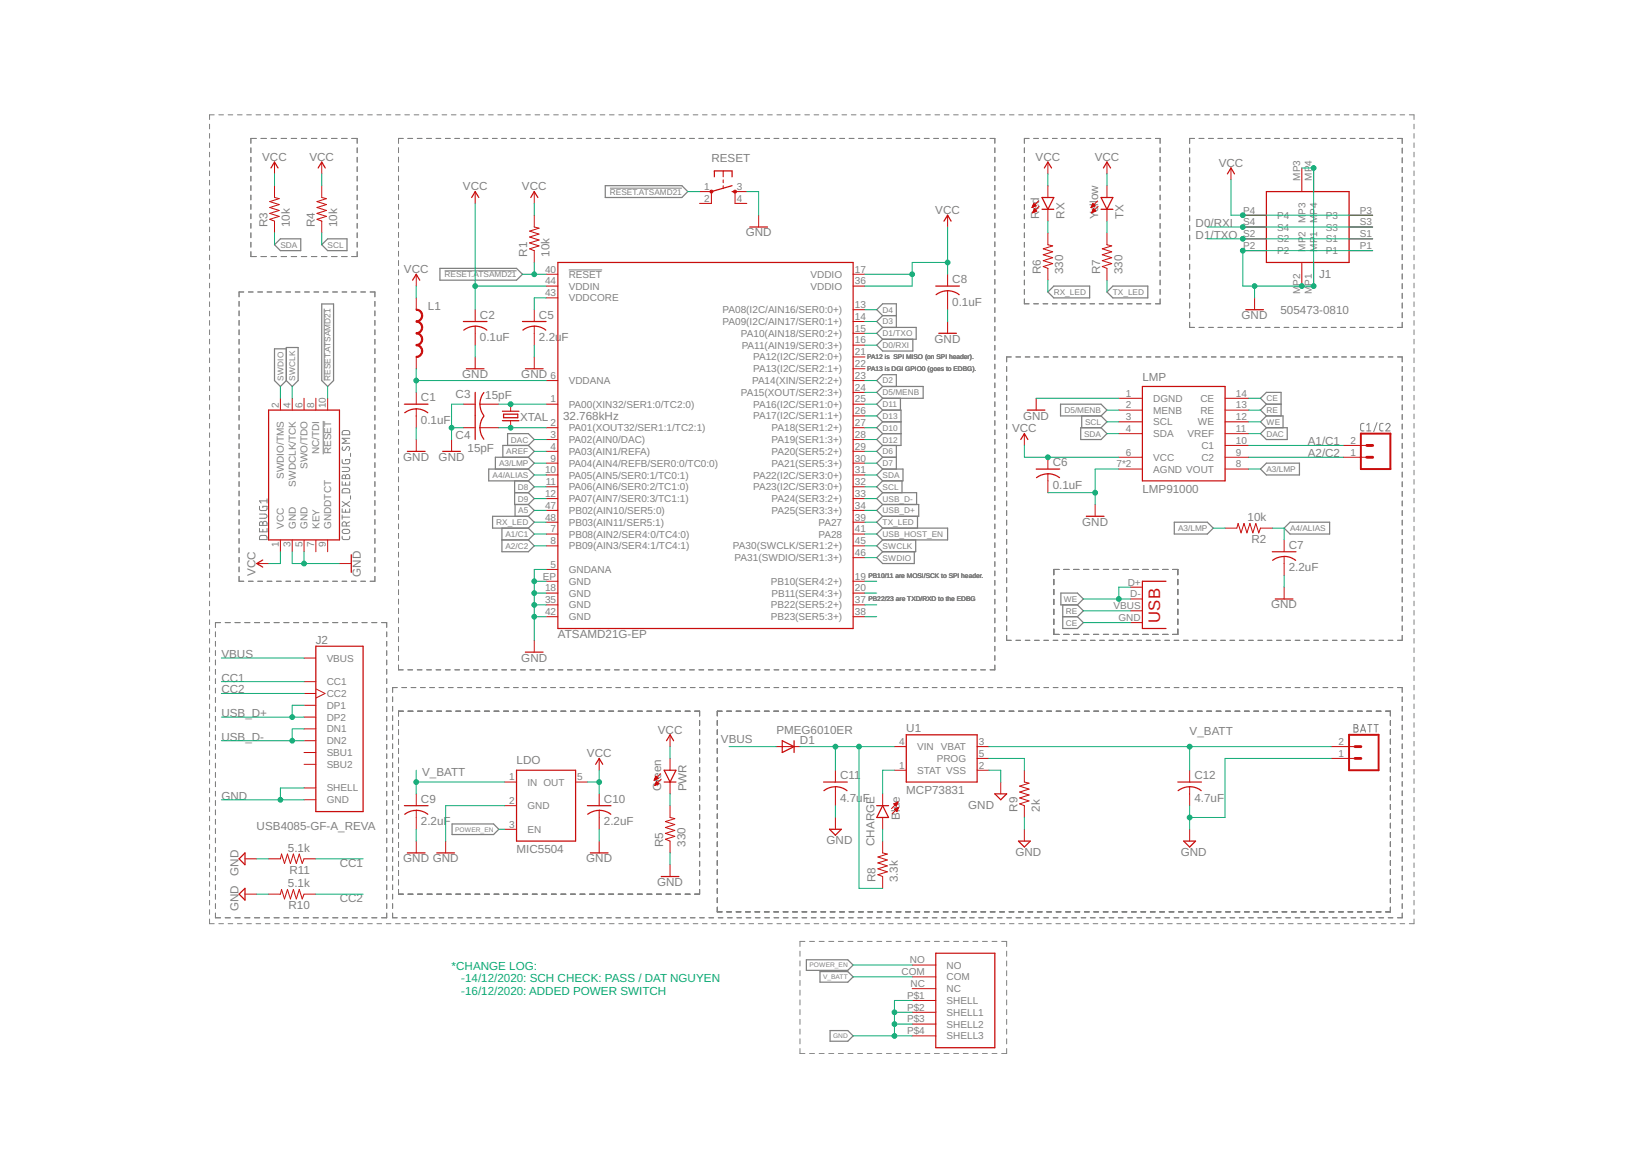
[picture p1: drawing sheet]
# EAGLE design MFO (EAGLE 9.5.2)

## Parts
ARDUINO  ATSAMD21G-EP  [QFN-48]
BATT  CONN_02  [1X02]
C1  0.1uF  C-USC0603  [C0603]
C1/C2  CONN_02  [1X02]
C2  0.1uF  C-USC0603  [C0603]
C3  15pF  C-USC0603  [C0603]
C4  15pF  C-USC0603  [C0603]
C5  2.2uF  C-USC0603  [C0603]
C6  0.1uF  C-USC0603  [C0603]
C7  2.2uF  C-USC0603  [C0603]
C8  0.1uF  C-USC0603  [C0603]
C9  2.2uF  C-USC0603  [C0603]
C10  2.2uF  C-USC0603  [C0603]
C11  4.7uF  C-USC0603  [C0603]
C12  4.7uF  C-USC0603  [C0603]
CHARGE  Blue  LEDCHIP-LED0805  [CHIP-LED0805]
D1  PMEG6010ER  DIODE_DIODE-SOD123  [DIODE_SOD123]
DEBUG1  CORTEX_DEBUG_SMD  [SAMTECH_FTSH-105-01]
J1  505473-0810  [5054730810]
J2  USB4085-GF-A_REVA  [GCT_USB4085-GF-A_REVA]
L1  FB - 30Ohm  INDUCTOR0603  [L0603]
LDO  MIC5504  [SOT23-5]
LMP  LMP91000  [WSON-14]
PWR  Green  LEDCHIP-LED0805  [CHIP-LED0805]
R1  10k  R-US_R0603  [R0603]
R2  10k  R-US_R0603  [R0603]
R3  10k  R-US_R0603  [R0603]
R4  10k  R-US_R0603  [R0603]
R5  330  R-US_R0603  [R0603]
R6  330  R-US_R0603  [R0603]
R7  330  R-US_R0603  [R0603]
R8  3.3k  R-US_R0603  [R0603]
R9  2k  R-US_R0603  [R0603]
R10  5.1k  R-US_R0603  [R0603]
R11  5.1k  R-US_R0603  [R0603]
RESET  SPST-PTS830GG140  [BUTTON-GULLWING]
RX  Red  LEDCHIP-LED0805  [CHIP-LED0805]
TX  Yellow  LEDCHIP-LED0805  [CHIP-LED0805]
U1  MCP73831  MCP73831SMD  [SOT23-5]
U$1  MSK-12C02SMD  [MSK-12C02SMD]
X1  USB-A-H  [USB-A-H]
XTAL  32.768kHz  CRYSTALECS-.327-12.5-1210-TR  [2-SMD.NOLEAD.1.2MMTO1.0MM]

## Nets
!RESET.ATSAMD21: ARDUINO.40(!RESET!) DEBUG1.10(!RESET) R1.1 RESET.1
A1/C1: ARDUINO.7(PB08(AIN2/SER4:0/TC4:0)) C1/C2.2 LMP.10(C1)
A2/C2: ARDUINO.8(PB09(AIN3/SER4:1/TC4:1)) C1/C2.1 LMP.9(C2)
A3/LMP: ARDUINO.9(PA04(AIN4/REFB/SER0:0/TC0:0)) LMP.8(VOUT) R2.2
A4/ALIAS: ARDUINO.10(PA05(AIN5/SER0:1/TC0:1)) C7.1 R2.1
A5: ARDUINO.47(PB02(AIN10/SER5:0))
AREF: ARDUINO.4(PA03(AIN1/REFA))
CC1: J2.A5(CC1) R11.1
CC2: J2.B5(CC2) R10.1
CE: LMP.14(CE) X1.GND
D0/RXI: ARDUINO.16(PA11(AIN19/SER0:3+)) J1.S3 J1.S4
D1/TXO: ARDUINO.15(PA10(AIN18/SER0:2+)) J1.S1 J1.S2
D2: ARDUINO.23(PA14(XIN/SER2:2+))
D3: ARDUINO.14(PA09(I2C/AIN17/SER0:1+))
D4: ARDUINO.13(PA08(I2C/AIN16/SER0:0+))
D5/MENB: ARDUINO.24(PA15(XOUT/SER2:3+)) LMP.2(MENB)
D6: ARDUINO.29(PA20(SER5:2+))
D7: ARDUINO.30(PA21(SER5:3+))
D8: ARDUINO.11(PA06(AIN6/SER0:2/TC1:0))
D9: ARDUINO.12(PA07(AIN7/SER0:3/TC1:1))
D10: ARDUINO.27(PA18(SER1:2+))
D11: ARDUINO.25(PA16(I2C/SER1:0+))
D12: ARDUINO.28(PA19(SER1:3+))
D13: ARDUINO.26(PA17(I2C/SER1:1+))
DAC: ARDUINO.3(PA02(AIN0/DAC)) LMP.11(VREF)
GND: ARDUINO.5(GNDANA) ARDUINO.18(GND) ARDUINO.35(GND) ARDUINO.42(GND) ARDUINO.EP(GND) BATT.1 C1.2 C2.2 C3.1 C4.1 C5.2 C6.2 C7.2 C8.2 C9.2 C10.2 C11.2 C12.2 DEBUG1.3(GND) DEBUG1.5(GND) J1.MP1 J1.MP2 J1.MP3 J1.MP4 J1.P1 J1.P2 J2.A1(GND) J2.A12(GND) J2.B1(GND) J2.B12(GND) J2.P1(SHELL) J2.P2(SHELL) J2.P3(SHELL) J2.P4(SHELL) LDO.2(GND) LMP.1(DGND) LMP.7(AGND) LMP.DAP(AGND) R5.1 R9.1 R10.2 R11.2 RESET.3 U1.2(VSS) U$1.P$1(SHELL) U$1.P$2(SHELL1) U$1.P$3(SHELL2) U$1.P$4(SHELL3)
N$1: R6.2 RX.C
N$2: ARDUINO.19(PB10(SER4:2+))
N$3: ARDUINO.20(PB11(SER4:3+))
N$4: ARDUINO.37(PB22(SER5:2+))
N$5: ARDUINO.38(PB23(SER5:3+))
N$6: R7.2 TX.C
N$7: PWR.C R5.2
N$9: R9.2 U1.5(PROG)
N$10: CHARGE.C U1.1(STAT)
N$12: CHARGE.A R8.2
N$28: ARDUINO.1(PA00(XIN32/SER1:0/TC2:0)) C3.2 XTAL.P$2
N$34: ARDUINO.2(PA01(XOUT32/SER1:1/TC2:1)) C4.2 XTAL.P$1
POWER_EN: LDO.3(EN) U$1.NO
RE: LMP.13(RE) X1.VBUS
RX_LED: ARDUINO.48(PB03(AIN11/SER5:1)) R6.1
SCL: ARDUINO.32(PA23(I2C/SER3:0+)) LMP.3(SCL) R4.1
SDA: ARDUINO.31(PA22(I2C/SER3:0+)) LMP.4(SDA) R3.1
SWCLK: ARDUINO.45(PA30(SWCLK/SER1:2+)) DEBUG1.4(SWDCLK/TCK)
SWDIO: ARDUINO.46(PA31(SWDIO/SER1:3+)) DEBUG1.2(SWDIO/TMS)
TX_LED: ARDUINO.39(PA27) R7.1
USB_D+: ARDUINO.34(PA25(SER3:3+)) J2.A6(DP1) J2.B6(DP2)
USB_D-: ARDUINO.33(PA24(SER3:2+)) J2.A7(DN1) J2.B7(DN2)
USB_HOST_EN: ARDUINO.41(PA28)
V_BATT: BATT.2 C9.1 C12.1 LDO.1(IN) U1.3(VBAT) U$1.COM
VBUS: D1.A J2.A4(VBUS) J2.A9(VBUS) J2.B4(VBUS) J2.B9(VBUS)
VCC: ARDUINO.17(VDDIO) ARDUINO.36(VDDIO) ARDUINO.44(VDDIN) C2.1 C6.1 C8.1 C10.1 DEBUG1.1(VCC) J1.P3 J1.P4 L1.1 LDO.5(OUT) LMP.6(VCC) PWR.A R1.2 R3.2 R4.2 RX.A TX.A
VDDANA1: ARDUINO.6(VDDANA) C1.1 L1.2
VDDCORE1: ARDUINO.43(VDDCORE) C5.1
VUSB: C11.1 D1.C R8.1 U1.4(VIN)
WE: LMP.12(WE) X1.D+ X1.D-
Unconnected: ARDUINO.21(PA12(I2C/SER2:0+)) ARDUINO.22(PA13(I2C/SER2:1+)) DEBUG1.6(SWO/TDO) DEBUG1.7(KEY) DEBUG1.8(NC/TDI) DEBUG1.9(GNDDTCT) J2.A8(SBU1) J2.B8(SBU2) RESET.2 RESET.4 U$1.NC

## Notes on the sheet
- PA12 is  SPI MISO (on SPI header).
- PA13 is DGI GPIO0 (goes to EDBG).
- PB10/11 are MOSI/SCK to SPI header.
- PB22/23 are TXD/RXD to the EDBG
- *CHANGE LOG:
     -14/12/2020: SCH CHECK: PASS / DAT NGUYEN
     -16/12/2020: ADDED POWER SWITCH
